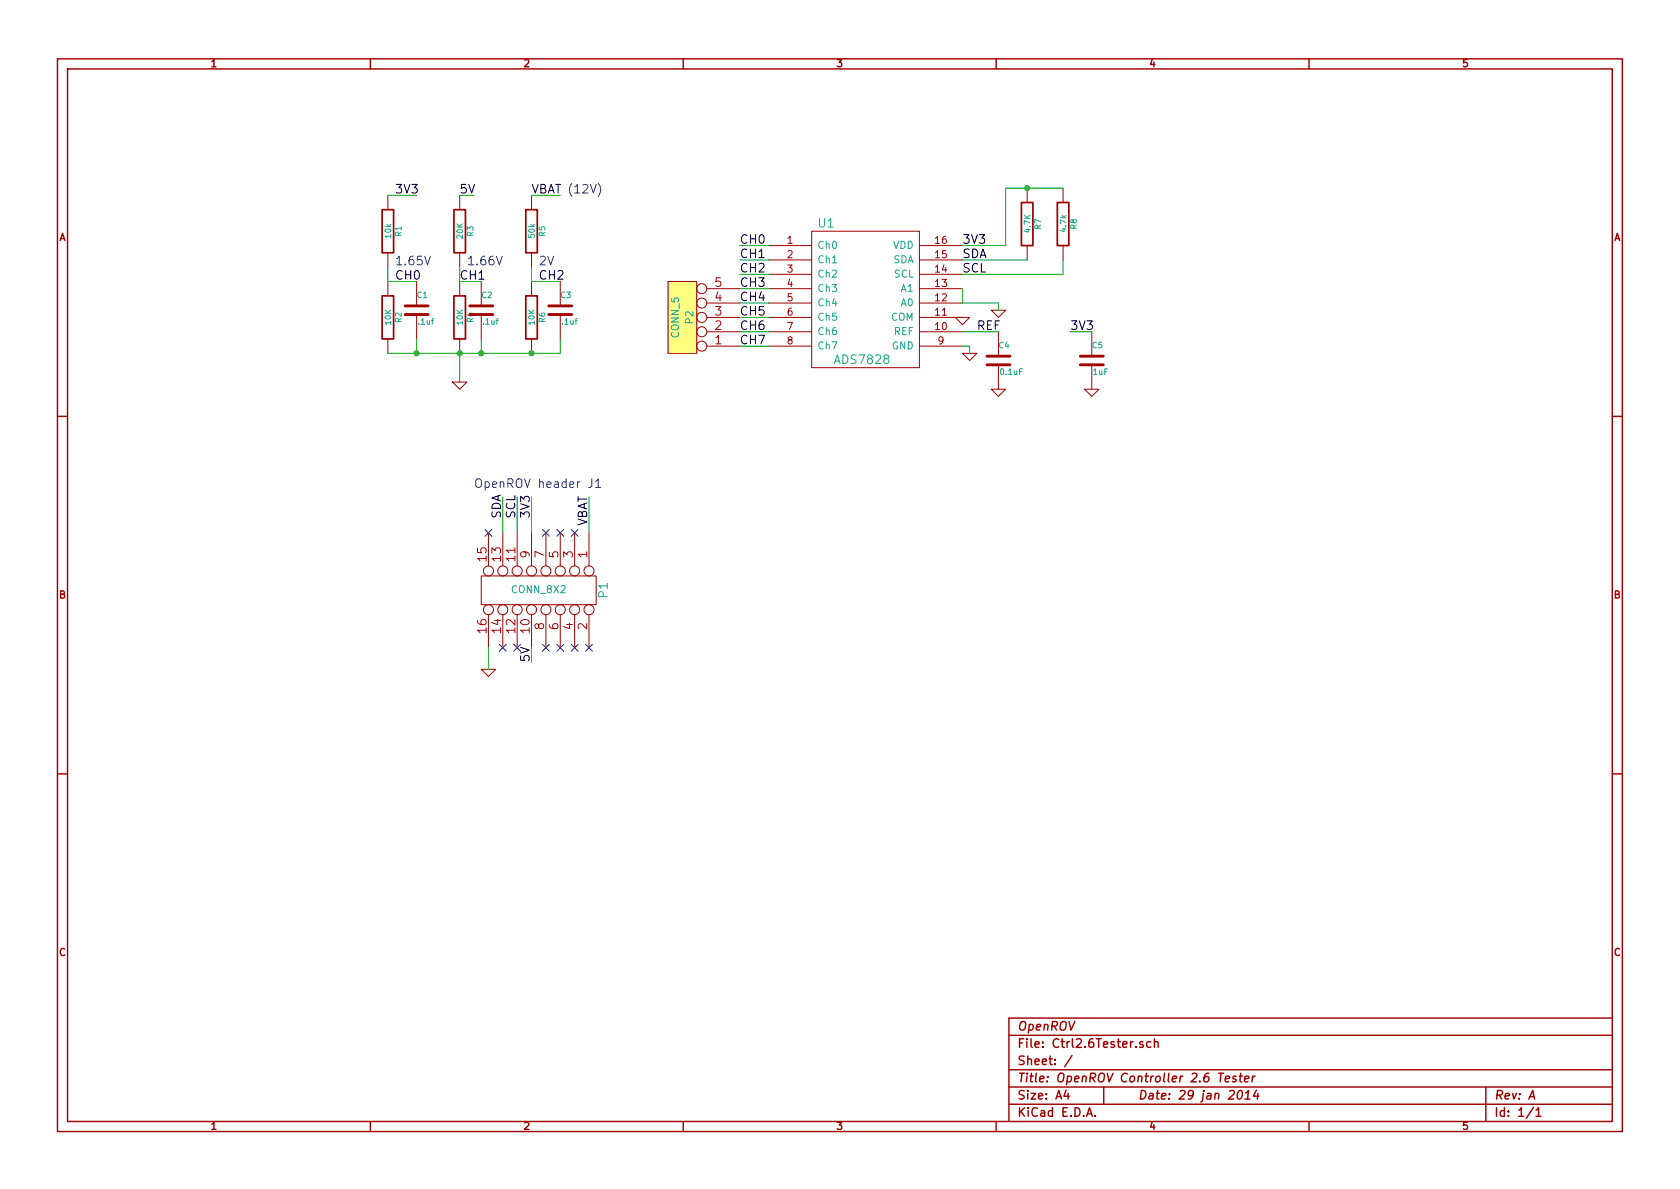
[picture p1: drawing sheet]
EESchema Schematic File Version 2
LIBS:power
LIBS:device
LIBS:transistors
LIBS:conn
LIBS:linear
LIBS:regul
LIBS:74xx
LIBS:cmos4000
LIBS:adc-dac
LIBS:memory
LIBS:xilinx
LIBS:special
LIBS:microcontrollers
LIBS:dsp
LIBS:microchip
LIBS:analog_switches
LIBS:motorola
LIBS:texas
LIBS:intel
LIBS:audio
LIBS:interface
LIBS:digital-audio
LIBS:philips
LIBS:display
LIBS:cypress
LIBS:siliconi
LIBS:opto
LIBS:atmel
LIBS:contrib
LIBS:valves
LIBS:OpenROV
LIBS:Ctrl2.6Tester-cache
EELAYER 27 0
EELAYER END
$Descr A4 11693 8268
encoding utf-8
Sheet 1 1
Title "OpenROV Controller 2.6 Tester"
Date "29 jan 2014"
Rev "A"
Comp "OpenROV"
Comment1 ""
Comment2 ""
Comment3 ""
Comment4 ""
$EndDescr
$Comp
L ADS7828 U1
U 1 1
P 5350 2550
F 0 "U1" H 5750 3550 60  0000 C CNN
F 1 "ADS7828" H 6000 2600 60  0000 C CNN
F 2 "~" H 5750 2600 60  0000 C CNN
F 3 "~" H 5750 2600 60  0000 C CNN
	1    5350 2550
	1    0    0    -1  
$EndComp
$Comp
L R R2
U 1 1
P 2700 2200
F 0 "R2" V 2780 2200 40  0000 C CNN
F 1 "10K" V 2707 2201 40  0000 C CNN
F 2 "~" V 2630 2200 30  0000 C CNN
F 3 "~" H 2700 2200 30  0000 C CNN
	1    2700 2200
	1    0    0    -1  
$EndComp
$Comp
L R R1
U 1 1
P 2700 1600
F 0 "R1" V 2780 1600 40  0000 C CNN
F 1 "10k" V 2707 1601 40  0000 C CNN
F 2 "~" V 2630 1600 30  0000 C CNN
F 3 "~" H 2700 1600 30  0000 C CNN
	1    2700 1600
	1    0    0    -1  
$EndComp
$Comp
L R R3
U 1 1
P 3200 1600
F 0 "R3" V 3280 1600 40  0000 C CNN
F 1 "20K" V 3207 1601 40  0000 C CNN
F 2 "~" V 3130 1600 30  0000 C CNN
F 3 "~" H 3200 1600 30  0000 C CNN
	1    3200 1600
	1    0    0    -1  
$EndComp
$Comp
L R R5
U 1 1
P 3700 1600
F 0 "R5" V 3780 1600 40  0000 C CNN
F 1 "50k" V 3707 1601 40  0000 C CNN
F 2 "~" V 3630 1600 30  0000 C CNN
F 3 "~" H 3700 1600 30  0000 C CNN
	1    3700 1600
	1    0    0    -1  
$EndComp
$Comp
L R R4
U 1 1
P 3200 2200
F 0 "R4" V 3280 2200 40  0000 C CNN
F 1 "10K" V 3207 2201 40  0000 C CNN
F 2 "~" V 3130 2200 30  0000 C CNN
F 3 "~" H 3200 2200 30  0000 C CNN
	1    3200 2200
	1    0    0    -1  
$EndComp
$Comp
L R R6
U 1 1
P 3700 2200
F 0 "R6" V 3780 2200 40  0000 C CNN
F 1 "10K" V 3707 2201 40  0000 C CNN
F 2 "~" V 3630 2200 30  0000 C CNN
F 3 "~" H 3700 2200 30  0000 C CNN
	1    3700 2200
	1    0    0    -1  
$EndComp
$Comp
L CONN_8X2 P1
U 1 1
P 3750 4100
F 0 "P1" H 3750 4550 60  0000 C CNN
F 1 "CONN_8X2" V 3750 4100 50  0000 C CNN
F 2 "" H 3750 4100 60  0000 C CNN
F 3 "" H 3750 4100 60  0000 C CNN
	1    3750 4100
	0    1    1    0   
$EndComp
Text Notes 3300 3400 0    60   ~ 0
OpenROV header J1
Text Label 6700 1800 0    60   ~ 0
SDA
Text Label 6700 1900 0    60   ~ 0
SCL
$Comp
L GND #PWR01
U 1 1
P 3400 4650
F 0 "#PWR01" H 3400 4650 30  0001 C CNN
F 1 "GND" H 3400 4580 30  0001 C CNN
F 2 "" H 3400 4650 60  0000 C CNN
F 3 "" H 3400 4650 60  0000 C CNN
	1    3400 4650
	1    0    0    -1  
$EndComp
Wire Wire Line
	3400 4650 3400 4500
Text Label 3500 3600 1    60   ~ 0
SDA
Wire Wire Line
	3500 3700 3500 3450
Wire Wire Line
	3600 3700 3600 3450
Text Label 3600 3600 1    60   ~ 0
SCL
Wire Wire Line
	7000 1700 6700 1700
Text Label 3700 3600 1    60   ~ 0
3V3
Wire Wire Line
	3700 3700 3700 3450
$Comp
L GND #PWR02
U 1 1
P 6750 2450
F 0 "#PWR02" H 6750 2450 30  0001 C CNN
F 1 "GND" H 6750 2380 30  0001 C CNN
F 2 "" H 6750 2450 60  0000 C CNN
F 3 "" H 6750 2450 60  0000 C CNN
	1    6750 2450
	1    0    0    -1  
$EndComp
Wire Wire Line
	6700 2400 6750 2400
Wire Wire Line
	6750 2400 6750 2450
$Comp
L C C4
U 1 1
P 6950 2500
F 0 "C4" H 6950 2600 40  0000 L CNN
F 1 "0.1uF" H 6956 2415 40  0000 L CNN
F 2 "~" H 6988 2350 30  0000 C CNN
F 3 "~" H 6950 2500 60  0000 C CNN
	1    6950 2500
	1    0    0    -1  
$EndComp
$Comp
L GND #PWR03
U 1 1
P 6950 2700
F 0 "#PWR03" H 6950 2700 30  0001 C CNN
F 1 "GND" H 6950 2630 30  0001 C CNN
F 2 "" H 6950 2700 60  0000 C CNN
F 3 "" H 6950 2700 60  0000 C CNN
	1    6950 2700
	1    0    0    -1  
$EndComp
Wire Wire Line
	6700 2300 6950 2300
$Comp
L C C5
U 1 1
P 7600 2500
F 0 "C5" H 7600 2600 40  0000 L CNN
F 1 "1uF" H 7606 2415 40  0000 L CNN
F 2 "~" H 7638 2350 30  0000 C CNN
F 3 "~" H 7600 2500 60  0000 C CNN
	1    7600 2500
	1    0    0    -1  
$EndComp
Wire Wire Line
	7600 2300 7450 2300
Text Label 7450 2300 0    60   ~ 0
3V3
$Comp
L GND #PWR04
U 1 1
P 7600 2700
F 0 "#PWR04" H 7600 2700 30  0001 C CNN
F 1 "GND" H 7600 2630 30  0001 C CNN
F 2 "" H 7600 2700 60  0000 C CNN
F 3 "" H 7600 2700 60  0000 C CNN
	1    7600 2700
	1    0    0    -1  
$EndComp
$Comp
L R R7
U 1 1
P 7150 1550
F 0 "R7" V 7230 1550 40  0000 C CNN
F 1 "4.7K" V 7157 1551 40  0000 C CNN
F 2 "~" V 7080 1550 30  0000 C CNN
F 3 "~" H 7150 1550 30  0000 C CNN
	1    7150 1550
	1    0    0    -1  
$EndComp
$Comp
L R R8
U 1 1
P 7400 1550
F 0 "R8" V 7480 1550 40  0000 C CNN
F 1 "4.7k" V 7407 1551 40  0000 C CNN
F 2 "~" V 7330 1550 30  0000 C CNN
F 3 "~" H 7400 1550 30  0000 C CNN
	1    7400 1550
	1    0    0    -1  
$EndComp
Wire Wire Line
	6700 2000 6700 2100
Wire Wire Line
	6700 2100 6950 2100
$Comp
L GND #PWR05
U 1 1
P 6950 2150
F 0 "#PWR05" H 6950 2150 30  0001 C CNN
F 1 "GND" H 6950 2080 30  0001 C CNN
F 2 "" H 6950 2150 60  0000 C CNN
F 3 "" H 6950 2150 60  0000 C CNN
	1    6950 2150
	1    0    0    -1  
$EndComp
Wire Wire Line
	6950 2100 6950 2150
Wire Wire Line
	5350 1900 5150 1900
Text Label 5150 1700 0    60   ~ 0
CH0
Text Label 5150 1800 0    60   ~ 0
CH1
Text Label 5150 1900 0    60   ~ 0
CH2
Text Label 3700 4600 1    60   ~ 0
5V
Wire Wire Line
	3700 4600 3700 4500
NoConn ~ 3500 4500
NoConn ~ 3600 4500
NoConn ~ 3400 3700
NoConn ~ 3800 3700
NoConn ~ 3900 3700
NoConn ~ 4000 3700
NoConn ~ 3800 4500
NoConn ~ 3900 4500
NoConn ~ 4000 4500
NoConn ~ 4100 4500
Text Label 4100 3650 1    60   ~ 0
VBAT
Wire Wire Line
	4100 3700 4100 3450
Text Label 3700 1350 0    60   ~ 0
VBAT
Wire Wire Line
	3700 1350 3900 1350
Wire Wire Line
	3200 1950 3350 1950
Wire Wire Line
	2700 1950 2700 1850
Wire Wire Line
	3200 1850 3200 1950
Text Label 3200 1350 0    60   ~ 0
5V
Wire Wire Line
	3200 1350 3300 1350
Text Label 2750 1350 0    60   ~ 0
3V3
Wire Wire Line
	2700 1350 2900 1350
Text Label 3200 1950 0    60   ~ 0
CH1
Wire Wire Line
	2700 1950 2900 1950
Text Label 2750 1950 0    60   ~ 0
CH0
Wire Wire Line
	2700 2450 3900 2450
Connection ~ 3200 2450
Wire Wire Line
	3200 2450 3200 2650
$Comp
L GND #PWR06
U 1 1
P 3200 2650
F 0 "#PWR06" H 3200 2650 30  0001 C CNN
F 1 "GND" H 3200 2580 30  0001 C CNN
F 2 "" H 3200 2650 60  0000 C CNN
F 3 "" H 3200 2650 60  0000 C CNN
	1    3200 2650
	1    0    0    -1  
$EndComp
Wire Wire Line
	3700 1850 3700 1950
Wire Wire Line
	3700 1950 3900 1950
Text Label 3750 1950 0    60   ~ 0
CH2
Wire Wire Line
	5150 1700 5350 1700
Wire Wire Line
	5150 1800 5350 1800
$Comp
L C C3
U 1 1
P 3900 2150
F 0 "C3" H 3900 2250 40  0000 L CNN
F 1 ".1uf" H 3906 2065 40  0000 L CNN
F 2 "~" H 3938 2000 30  0000 C CNN
F 3 "~" H 3900 2150 60  0000 C CNN
	1    3900 2150
	1    0    0    -1  
$EndComp
$Comp
L C C2
U 1 1
P 3350 2150
F 0 "C2" H 3350 2250 40  0000 L CNN
F 1 ".1uf" H 3356 2065 40  0000 L CNN
F 2 "~" H 3388 2000 30  0000 C CNN
F 3 "~" H 3350 2150 60  0000 C CNN
	1    3350 2150
	1    0    0    -1  
$EndComp
$Comp
L C C1
U 1 1
P 2900 2150
F 0 "C1" H 2900 2250 40  0000 L CNN
F 1 ".1uf" H 2906 2065 40  0000 L CNN
F 2 "~" H 2938 2000 30  0000 C CNN
F 3 "~" H 2900 2150 60  0000 C CNN
	1    2900 2150
	1    0    0    -1  
$EndComp
Wire Wire Line
	3900 2450 3900 2350
Connection ~ 3700 2450
Connection ~ 3350 2450
Wire Wire Line
	2900 2350 2900 2450
Connection ~ 2900 2450
$Comp
L GND #PWR07
U 1 1
P 6700 2200
F 0 "#PWR07" H 6700 2200 30  0001 C CNN
F 1 "GND" H 6700 2130 30  0001 C CNN
F 2 "" H 6700 2200 60  0000 C CNN
F 3 "" H 6700 2200 60  0000 C CNN
	1    6700 2200
	1    0    0    -1  
$EndComp
Text Notes 2750 1850 0    60   ~ 0
1.65V\n
Text Notes 3250 1850 0    60   ~ 0
1.66V\n
Text Notes 3750 1850 0    60   ~ 0
2V
Text Notes 3950 1350 0    60   ~ 0
(12V)
Wire Wire Line
	3350 2450 3350 2350
Text Label 6800 2300 0    60   ~ 0
REF
Wire Wire Line
	6700 1800 7150 1800
Wire Wire Line
	7400 1800 7400 1900
Wire Wire Line
	7400 1900 6700 1900
Text Label 6700 1700 0    60   ~ 0
3V3
Wire Wire Line
	7000 1700 7000 1300
Wire Wire Line
	7000 1300 7400 1300
Connection ~ 7150 1300
Text Label 5150 2000 0    60   ~ 0
CH3
Text Label 5150 2100 0    60   ~ 0
CH4
Text Label 5150 2200 0    60   ~ 0
CH5
Text Label 5150 2300 0    60   ~ 0
CH6
Text Label 5150 2400 0    60   ~ 0
CH7
Wire Wire Line
	5150 2400 5350 2400
Wire Wire Line
	5350 2300 5150 2300
Wire Wire Line
	5150 2200 5350 2200
Wire Wire Line
	5350 2100 5150 2100
Wire Wire Line
	5150 2000 5350 2000
$Comp
L CONN_5 P2
U 1 1
P 4750 2200
F 0 "P2" V 4700 2200 50  0000 C CNN
F 1 "CONN_5" V 4800 2200 50  0000 C CNN
F 2 "" H 4750 2200 60  0000 C CNN
F 3 "" H 4750 2200 60  0000 C CNN
	1    4750 2200
	-1   0    0    1   
$EndComp
$EndSCHEMATC
